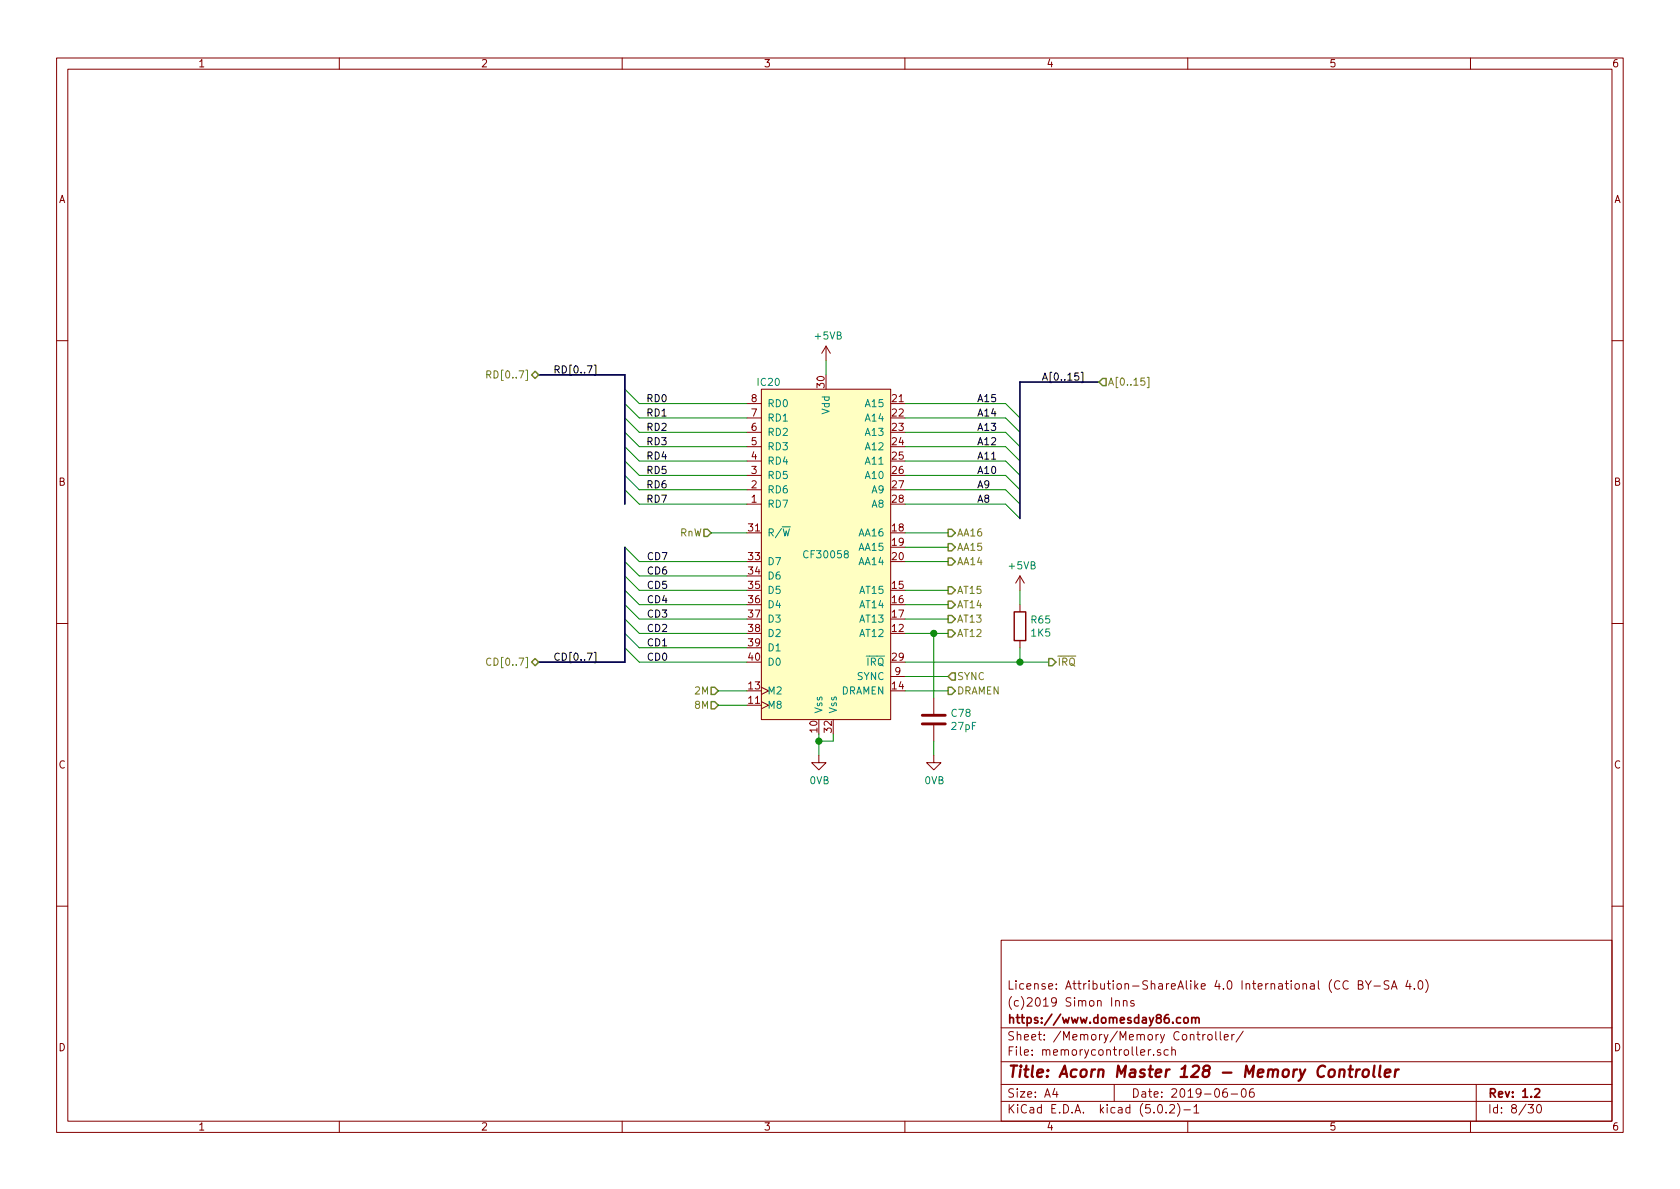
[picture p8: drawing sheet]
<svg xmlns="http://www.w3.org/2000/svg" width="297mm" height="210mm" viewBox="0 0 297 210" stroke-linecap="round" stroke-linejoin="round" font-family="sans-serif">
<g fill="none" stroke="#840000" stroke-width=".18">
<path d="M10 10.3h277v189.9h-277zM12 12.2h273v186.1h-273zM60 10.3v1.9M110 10.3v1.9M160 10.3v1.9M210 10.3v1.9M260 10.3v1.9M10 60.2h2M132.1 79h2.5M132.1 76.4h2.5M132.1 73.9h2.5M132.1 71.4h2.5"/>
<path d="M134.6 68.8h22.9v58.4h-22.9zM146 61.2l-.7 1.3M146 61.2v2.5M146 61.2l.8 1.3M285 60.2h2M132.1 89.1h2.5M132.1 86.6h2.5M132.1 84.1h2.5M132.1 81.5h2.5M10 110.3h2M157.5 119.6h2.5M180.3 101.8v2.6"/>
<path d="M180.3 106.9v1.3M180.3 113.3v1.2M180.3 101.8l-.7 1.3M180.3 101.8l.8 1.3M285 110.3h2M134.6 124.1l1.3 .6-1.3 .6M134.6 121.5l1.3 .7-1.3 .6M144.8 133.6v1.3h1.2l-1.2 1.2-1.3-1.2h1.3M165.1 133.6v1.3h1.3l-1.3 1.2-1.3-1.2h1.3M165.1 123.4v2.8M165.1 128.3v2.8M10 160.2h2"/>
<path d="M177 166.3h108v32h-108zM197.3 177.1v-.1a.37 .37 0 0 1 .6 .1v.8M197.3 176.9v1M198.6 177.1l.2-.2 .4 .1 .1 .9M198.6 176.9v1M200.5 177a.37 .37 0 0 0-.6 .1l.1 .3 .5 .1 .1 .1-.3 .3-.4-.1M238.4 173.6a.7 .7 0 0 0-.9 .2 .7 .7 0 0 0 .1 .9 .55 .55 0 0 0 .8 .1M240.2 174.1l.7-.1v-.3l-.1-.2-.6-.1v1.5h.5l.3-.3a.41 .41 0 0 0-.4-.5M241.4 173.4l.5 .8 .5-.8M241.9 174.2v.7M242.9 174.4h1.2M245.6 173.5l-.6-.1-.3 .3 .1 .3 .7 .4v.4l-.2 .1-.6-.1"/>
<path d="M246 174.9l.5-1.5 .5 1.5M246.2 174.5h.7M248.9 173.3l-.3 1.1h.9M249.3 173.9v1M250.1 174.8v.1M250.9 173.6l.3-.2a.94 .94 0 0 1 0 1.5l-.4-.3-.1-.6zM252.1 173.2a1.71 1.71 0 0 1 0 2.3M285 160.2h2M60 198.3v1.9M110 198.3v1.9M160 198.3v1.9M177 194.8h108"/>
<path d="M177 191.8h108M177 187.8h108M177 181.8h108M186.5 192.5l-.4 1h1M186.8 193v1M197 191.8v3M203.5 185.6l-.3 .1-.2 .2M204 186.5v.1M204.8 195.5l.4-.2a.94 .94 0 0 1 0 1.5 .79 .79 0 0 1-.4-1.3zM205.2 185.7l-.4-.1-.2 .2 .1 .2 .5 .2v.3h-.6M206.2 196.7v.1M206.6 185.7l-.5-.1-.3 .3 .1 .6 .2 .1 .5-.1"/>
<path d="M206.8 195.5l.2-.2h.4l.2 .2 .1 .3-.1 .2-.8 .8h.9M207.2 185.7l.2-.1 .3 .1 .1 .9M207.2 185.1v1.5M208.2 195.1a1.71 1.71 0 0 1 0 2.3M209.3 196.3h1.2M210 198.3v1.9M211.1 195.8l.4-.5v1.5M211.1 196.8h.9M211.6 182.9h.6M211.8 182.4v1.3l.4 .2M212.7 182.9v1M213.1 182.9l-.4 .3"/>
<path d="M213.6 183.1l.2-.2 .4 .2v.7l-.2 .1-.4-.1zM215 182.4v1.3l.2 .2M215.7 182.4v1.3l.3 .2M216.5 183.4l.7-.1-.1-.3-.4-.1-.2 .2v.7h.6M216.9 192.5a.62 .62 0 0 0-.7 .7l.1 .7 .2 .1 .5-.1v-.5l-.1-.2-.4-.1-.3 .3M217.7 193.5h1.1M217.8 182.9v1M218.2 182.9l-.4 .3M219.6 192.7l.4-.2a.94 .94 0 0 1 0 1.5 .82 .82 0 0 1-.4-1.3zM219.8 182.3l-1.3 2M221.6 192.5a.59 .59 0 0 0-.7 .7l.1 .7 .2 .1 .5-.1 .1-.5-.2-.2-.4-.1-.3 .3M260 198.3v1.9"/>
<path d="M261 191.8v6.5M270.2 195.3h.9l-.5 .6 .4 .1v.7l-.2 .1-.6-.1M271.8 195.5l.4-.2a.94 .94 0 0 1 0 1.5 .79 .79 0 0 1-.4-1.3z"/>
</g>
<path d="M210.7 179.9v1M208.7 180l-.4-.1-.3 .3 .1 .6 .2 .1 .4-.1M209.4 180.1l.2-.2 .4 .2 .1 .5-.1 .2-.4 .1-.2-.1zM210.7 180.1l.1-.1a.37 .37 0 0 1 .6 .1v.8M211.4 180.1l.2-.2 .3 .1 .1 .9M271.4 192.7l.2-.2h.4l.2 .5-.9 1h.9" fill="none" stroke="#840000" stroke-width=".3"/>
<path d="M236.9 189.3a.52 .52 0 0 1 .8 .1l-.1 1M238.4 189.1h.8M238.8 188.4l-.2 1.8 .1 .1 .3 .1M239.9 189.1l-.2 1.3M240.4 189.1a.54 .54 0 0 0-.6 .4M241.1 189.3a.54 .54 0 0 1 .5-.2 .54 .54 0 0 1 .4 .4v.6a.56 .56 0 0 1-.6 .4 .56 .56 0 0 1-.5-.4zM243 188.4l-.2 1.8 .3 .2M244.1 188.4l-.3 1.8 .3 .2M244.9 189.8l.9-.2v-.4l-.6-.1-.3 .3v.9l.2 .1 .5-.1M246.8 189.1l-.2 1.3M247.3 189.1a.54 .54 0 0 0-.6 .4" fill="none" stroke="#840000" stroke-width=".41"/>
<path d="M134.6 68.8h22.9v58.4h-22.9z" fill="#ffffc2" stroke="#ffffc2" stroke-width=".18"/>
<path d="M138.3 93.2h1.5" fill="none" stroke="#008484" stroke-width=".18"/>
<g fill="none" stroke="#008400" stroke-width=".18">
<path d="M110.5 68.8l2.5 2.6h19.1M110.5 71.4l2.5 2.5h19.1M110.5 73.9l2.5 2.5h19.1M110.5 76.4l2.5 2.6h19.1M110.5 79l2.5 2.5h19.1M146 63.7v2.6M160 71.4h17.8l2.5 2.5M160 73.9h17.8l2.5 2.5M160 76.4h17.8l2.5 2.6M160 79h17.8l2.5 2.5M110.5 81.5l2.5 2.6h19.1M110.5 84.1l2.5 2.5h19.1"/>
<path d="M110.5 86.6l2.5 2.5h19.1M110.5 96.8l2.5 2.5h19.1M110.5 99.3l2.5 2.5h19.1M125.7 94.2h6.4M160 81.5h17.8l2.5 2.6M160 84.1h17.8l2.5 2.5M160 86.6h17.8l2.5 2.5M160 89.1h17.8l2.5 2.6M160 99.3h7.6M160 94.2h7.6M160 96.8h7.6M110.5 101.8l2.5 2.6h19.1"/>
<path d="M110.5 104.4l2.5 2.5h19.1M110.5 106.9l2.5 2.6h19.1M110.5 109.5l2.5 2.5h19.1M110.5 112l2.5 2.5h19.1M110.5 114.5l2.5 2.6h19.1M160 104.4h7.6M160 106.9h7.6M160 109.5h7.6M160 112h7.6M160 117.1h25.4M160 119.6h7.6M165.1 112v11.4"/>
<path d="M180.3 104.4v2.5M180.3 114.5v2.6M127 122.2h5.1M127 124.7h5.1M144.8 129.8v3.8M147.3 129.8v1.3h-2.5M160 122.2h7.6M165.1 131.1v2.5"/>
</g>
<g fill="none" stroke="#848400" stroke-width=".25">
<path d="M94 66.3l.6-.6 .6 .6-.6 .6zM194.9 66.9h.7v1.3h-.7l-.6-.6zM124.5 93.6h.6l.6 .6-.6 .7h-.6zM167.6 93.6h.7l.6 .6-.6 .7h-.7zM167.6 96.1h.7l.6 .7-.6 .6h-.7zM167.6 98.7h.7l.6 .6-.6 .6h-.7zM94 117.1l.6-.6 .6 .6-.6 .6zM167.6 103.8h.7l.6 .6-.6 .6h-.7zM167.6 106.3h.7l.6 .6-.6 .7h-.7zM167.6 108.8h.7l.6 .7-.6 .6h-.7zM167.6 111.4h.7l.6 .6-.6 .6h-.7zM168.3 119h.6v1.3h-.6l-.7-.7z"/>
<path d="M185.4 116.5h.7l.6 .6-.6 .6h-.7zM125.7 121.5h.7l.6 .7-.6 .6h-.7zM125.7 124.1h.7l.6 .6-.6 .6h-.7zM167.6 121.5h.7l.6 .7-.6 .6h-.7z"/>
</g>
<path d="M95.2 66.3h15.3v22.8M194.3 67.6h-14v24.1M110.5 96.8v20.3h-15.3" fill="none" stroke="#000084" stroke-width=".3"/>
<path d="M105.1 64.6h.3v1.8h-.3M191.2 65.8h.3v1.9h-.3M105.1 115.4h.3v1.8h-.3" fill="none" stroke="#000" stroke-width=".18"/>
<path d="M86.1 66.2h.6v-.5l-.1-.1h-.5v1.2M86.4 66.2l.4 .6M202.8 66.7h.3v1.8h-.3M86.8 116.5a.5 .5 0 0 0-.6 0 .5 .5 0 0 0-.2 .6 .45 .45 0 0 0 .3 .5 .45 .45 0 0 0 .5-.1" fill="none" stroke="#848400" stroke-width=".18"/>
<path d="M163.1 128h4M163.1 126.5h4" fill="none" stroke="#840000" stroke-width=".51"/>
<g fill="#008400" stroke="#008400" stroke-width=".25">
<circle cx="144.8" cy="131.1" r=".51"/>
<circle cx="180.3" cy="117.1" r=".51"/>
<circle cx="165.1" cy="112" r=".51"/>
</g>
<path d="M179.3 108.2h2.1v5.1h-2.1z" fill="none" stroke="#840000" stroke-width=".25"/>
<text font-size="2.8" fill="#840000" x="178" y="190.5">Title: Acorn Master 128 - Memory Controller</text>
<g font-size="2.1" fill="#840000">
<text x="178" y="178">(c)2019 Simon Inns</text>
<text x="178" y="175">License: Attribution-ShareAlike 4.0 International (CC BY-SA 4.0)</text>
<text x="178" y="184">Sheet: /Memory/Memory Controller/</text>
<text x="178" y="181">https://www.domesday86.com</text>
<text x="178" y="186.7">File: memorycontroller.sch</text>
<text x="178" y="196.9">KiCad E.D.A. kicad (5.0.2)-1</text>
<text x="178" y="194.1">Size: A4</text>
<text x="200" y="194.1">Date: 2019-06-06</text>
<text x="263" y="194.1">Rev: 1.2</text>
<text x="263" y="196.9">Id: 8/30</text>
</g>
<g font-size="1.8" fill="#840000">
<text x="35" y="11.9">1</text>
<text x="85" y="11.9">2</text>
<text x="135" y="11.9">3</text>
<text x="185" y="11.9">4</text>
<text x="235" y="11.9">5</text>
<text x="285" y="11.9">6</text>
<text x="10.4" y="35.9">A</text>
<text x="285.4" y="35.9">A</text>
<text x="132.9" y="71.1">8</text>
<text x="145.8" y="68.5" transform="rotate(-90 145.8 68.5)">30</text>
<text x="157.8" y="71.1">21</text>
<text x="132.9" y="76.2">6</text>
<text x="132.9" y="73.7">7</text>
<text x="157.8" y="73.7">22</text>
<text x="157.8" y="76.2">23</text>
<text x="132.9" y="83.8">3</text>
<text x="132.9" y="81.3">4</text>
<text x="132.9" y="78.7">5</text>
<text x="157.8" y="78.7">24</text>
<text x="157.8" y="81.3">25</text>
<text x="157.8" y="83.8">26</text>
<text x="10.4" y="85.9">B</text>
<text x="132.9" y="88.9">1</text>
<text x="132.9" y="86.4">2</text>
<text x="157.8" y="86.4">27</text>
<text x="157.8" y="88.9">28</text>
<text x="285.4" y="85.9">B</text>
<text x="132.4" y="94">31</text>
<text x="157.8" y="94">18</text>
<text x="132.4" y="99.1">33</text>
<text x="132.4" y="101.6">34</text>
<text x="157.8" y="96.5">19</text>
<text x="157.8" y="99.1">20</text>
<text x="132.4" y="104.1">35</text>
<text x="132.4" y="106.7">36</text>
<text x="157.8" y="104.1">15</text>
<text x="157.8" y="106.7">16</text>
<text x="132.4" y="109.2">37</text>
<text x="132.4" y="111.8">38</text>
<text x="157.8" y="111.8">12</text>
<text x="157.8" y="109.2">17</text>
<text x="132.4" y="114.3">39</text>
<text x="132.4" y="116.8">40</text>
<text x="157.8" y="116.8">29</text>
<text x="158.3" y="119.4">9</text>
<text x="132.4" y="124.5">11</text>
<text x="132.4" y="121.9">13</text>
<text x="157.8" y="121.9">14</text>
<text x="144.5" y="129.5" transform="rotate(-90 144.5 129.5)">10</text>
<text x="147.1" y="129.5" transform="rotate(-90 147.1 129.5)">32</text>
<text x="10.4" y="135.9">C</text>
<text x="285.4" y="135.9">C</text>
<text x="10.4" y="185.9">D</text>
<text x="285.4" y="185.9">D</text>
<text x="35" y="199.9">1</text>
<text x="85" y="199.9">2</text>
<text x="135" y="199.9">3</text>
<text x="185" y="199.9">4</text>
<text x="235" y="199.9">5</text>
<text x="285" y="199.9">6</text>
</g>
<g font-size="1.8" fill="#008484">
<text x="144.2" y="60">+5VB</text>
<text x="134" y="68.2">IC20</text>
<text x="135.6" y="77.1">RD2</text>
<text x="135.6" y="74.5">RD1</text>
<text x="135.6" y="72">RD0</text>
<text x="146.7" y="73.2" transform="rotate(-90 146.7 73.2)">Vdd</text>
<text x="153.2" y="72">A15</text>
<text x="153.2" y="74.5">A14</text>
<text x="153.2" y="77.1">A13</text>
<text x="135.6" y="82.2">RD4</text>
<text x="135.6" y="79.6">RD3</text>
<text x="153.2" y="79.6">A12</text>
<text x="153.2" y="82.2">A11</text>
<text x="135.6" y="89.8">RD7</text>
<text x="135.6" y="87.2">RD6</text>
<text x="135.6" y="84.7">RD5</text>
<text x="153.2" y="84.7">A10</text>
<text x="154.2" y="87.2">A9</text>
<text x="154.2" y="89.8">A8</text>
<text x="135.6" y="94.9">R/W</text>
<text x="151.9" y="94.9">AA16</text>
<text x="135.6" y="99.9">D7</text>
<text x="142.4" y="98.7">CF30058</text>
<text x="151.9" y="97.4">AA15</text>
<text x="151.9" y="99.9">AA14</text>
<text x="178.5" y="100.7">+5VB</text>
<text x="135.6" y="102.5">D6</text>
<text x="135.6" y="105">D5</text>
<text x="135.6" y="107.6">D4</text>
<text x="152.1" y="105">AT15</text>
<text x="152.1" y="107.6">AT14</text>
<text x="135.6" y="110.1">D3</text>
<text x="135.6" y="112.6">D2</text>
<text x="152.1" y="112.6">AT12</text>
<text x="152.1" y="110.1">AT13</text>
<text x="182.4" y="110.3">R65</text>
<text x="182.4" y="112.6">1K5</text>
<text x="135.6" y="115.2">D1</text>
<text x="135.6" y="117.7">D0</text>
<text x="153.3" y="117.7">IRQ</text>
<text x="135.6" y="125.3">M8</text>
<text x="135.6" y="122.8">M2</text>
<text x="148.7" y="122.8">DRAMEN</text>
<text x="151.6" y="120.3">SYNC</text>
<text x="145.4" y="126.2" transform="rotate(-90 145.4 126.2)">Vss</text>
<text x="148" y="126.2" transform="rotate(-90 148 126.2)">Vss</text>
<text x="168.3" y="126.8">C78</text>
<text x="168.4" y="129.1">27pF</text>
<text x="143.2" y="138.7">0VB</text>
<text x="163.5" y="138.7">0VB</text>
</g>
<g font-size="1.8" fill="#848400">
<text x="87" y="66.9">RD[0..7]</text>
<text x="195.8" y="68.2">A[0..15]</text>
<text x="120.2" y="94.9">RnW</text>
<text x="169.2" y="94.9">AA16</text>
<text x="169.2" y="97.4">AA15</text>
<text x="169.2" y="99.9">AA14</text>
<text x="169.2" y="105">AT15</text>
<text x="169.2" y="107.6">AT14</text>
<text x="169.2" y="110.1">AT13</text>
<text x="169.2" y="112.6">AT12</text>
<text x="87" y="117.7">CD[0..7]</text>
<text x="186.9" y="117.7">IRQ</text>
<text x="123" y="122.8">2M</text>
<text x="123" y="125.3">8M</text>
<text x="169.2" y="120.3">SYNC</text>
<text x="169.2" y="122.8">DRAMEN</text>
</g>
<g font-size="1.8">
<text x="97.8" y="66">RD[0..7]</text>
<text x="114.6" y="71.1">RD0</text>
<text x="172.7" y="71.1">A15</text>
<text x="184.1" y="67.3">A[0..15]</text>
<text x="114.6" y="73.7">RD1</text>
<text x="114.6" y="76.2">RD2</text>
<text x="172.7" y="73.7">A14</text>
<text x="172.7" y="76.2">A13</text>
<text x="114.6" y="78.7">RD3</text>
<text x="114.6" y="81.3">RD4</text>
<text x="114.6" y="83.8">RD5</text>
<text x="172.7" y="78.7">A12</text>
<text x="172.7" y="81.3">A11</text>
<text x="172.7" y="83.8">A10</text>
<text x="114.6" y="86.4">RD6</text>
<text x="114.6" y="88.9">RD7</text>
<text x="172.7" y="86.4">A9</text>
<text x="172.7" y="88.9">A8</text>
<text x="114.3" y="99.1">CD7</text>
<text x="114.3" y="101.6">CD6</text>
<text x="114.3" y="104.1">CD5</text>
<text x="114.3" y="106.7">CD4</text>
<text x="114.3" y="109.2">CD3</text>
<text x="114.3" y="111.8">CD2</text>
<text x="97.8" y="116.8">CD[0..7]</text>
<text x="114.3" y="114.3">CD1</text>
<text x="114.3" y="116.8">CD0</text>
</g>
</svg>
